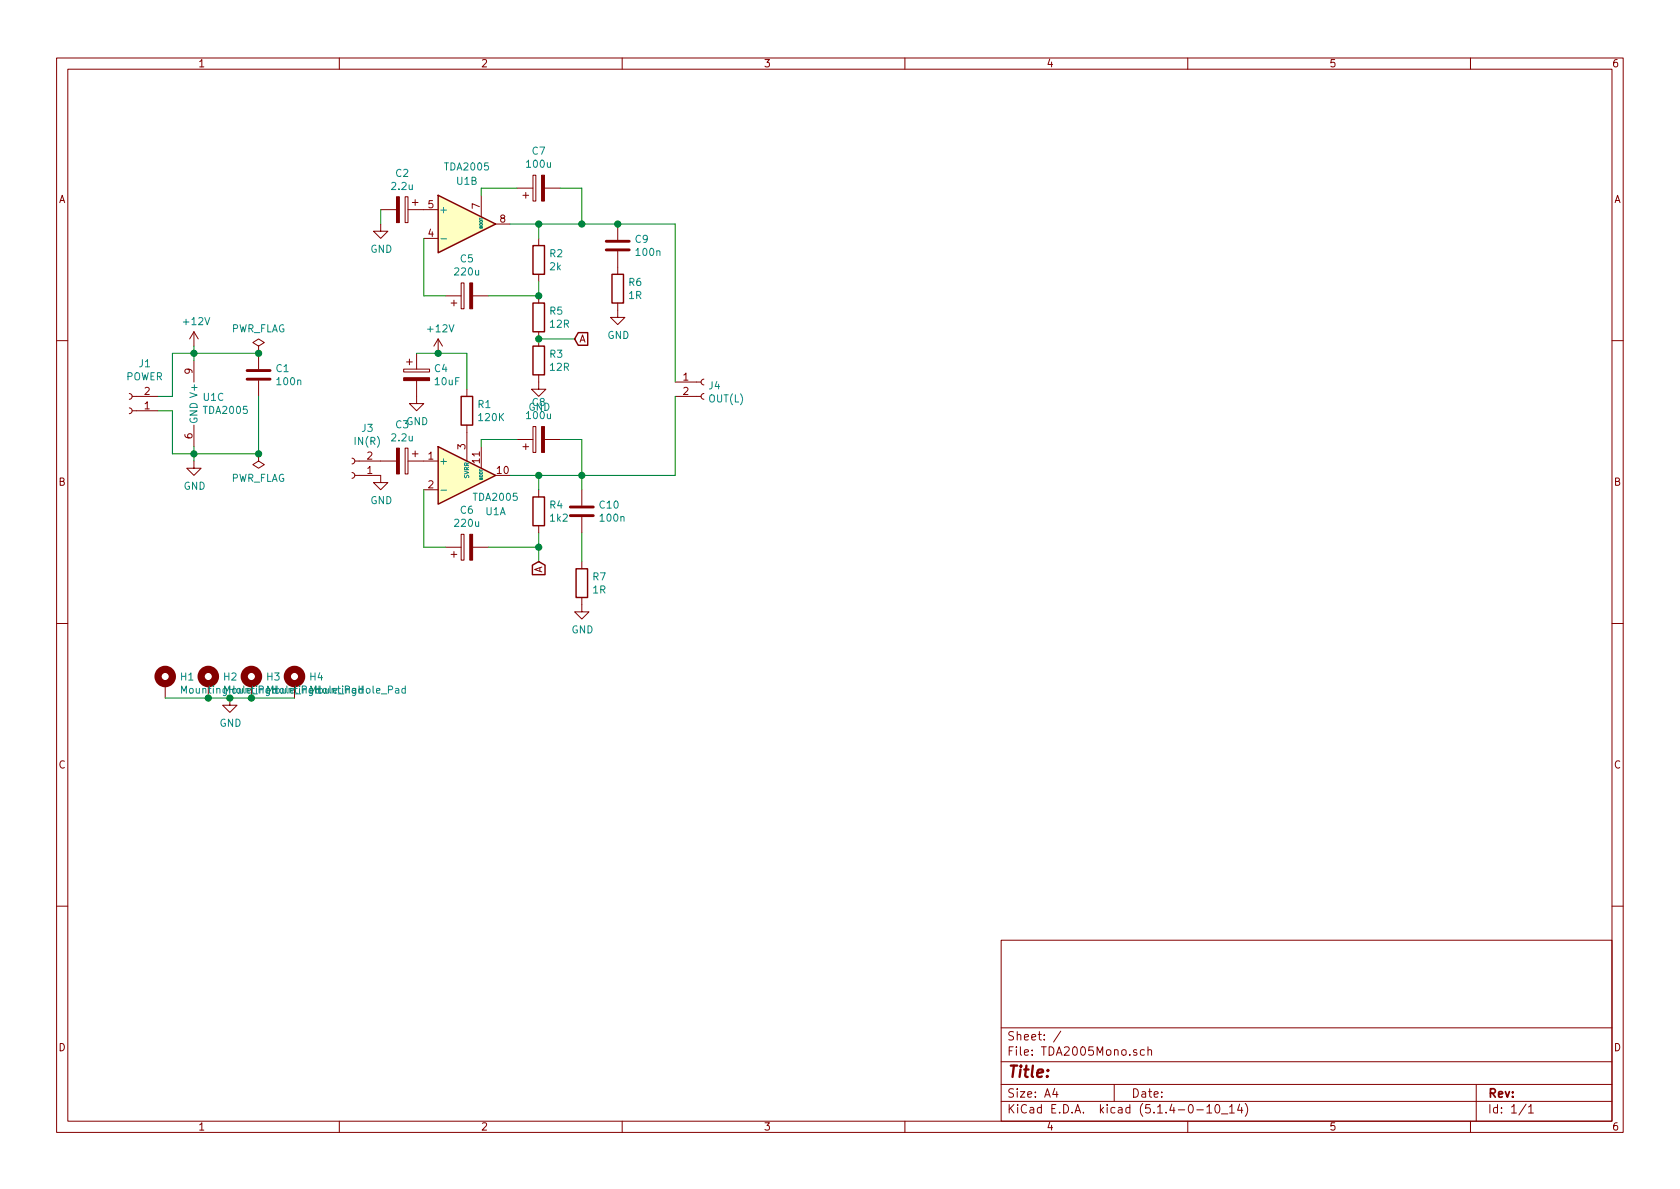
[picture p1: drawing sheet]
<svg xmlns="http://www.w3.org/2000/svg" width="297mm" height="210mm" viewBox="0 0 297 210" stroke-linecap="round" stroke-linejoin="round" font-family="sans-serif">
<g fill="none" stroke="#840000" stroke-width=".18">
<path d="M10 10.3h277v189.9h-277zM12 12.2h273v186.1h-273zM60 10.3v1.9M110 10.3v1.9M160 10.3v1.9M210 10.3v1.9M260 10.3v1.9M67.3 39.6v1.3h1.3l-1.3 1.3-1.3-1.3h1.3M67.3 37.1h2.8M71.6 34.8h.5v4.6h-.5zM72.1 37.1h5.4M72.9 35.8h1"/>
<path d="M73.4 35.3v1M85.1 34.5v3.8M87.6 39.6h2.6M91.4 33.3h2.8M92.5 34.5h1M93 34v1M94.2 31h.5v4.6h-.5zM96.3 33.3h2.8M109.2 39.6v2.8M34.3 58.7v2.5M34.3 58.7l-.8 1.2M34.3 58.7l.8 1.2"/>
<path d="M74.9 42.2h2.6M77.5 59.9l-.8 1.3M77.5 59.9v2.6M77.5 59.9l.7 1.3M78.7 52.3h2.8M79.8 53.6h1M80.3 53.1v1M81.5 50h.5v4.6h-.5zM83.6 52.3h2.8M95.2 42.2v1.2M95.2 48.5v1.3M95.2 52.3v1.3"/>
<path d="M95.2 58.7v2.5M109.2 53.6v2.5h1.3l-1.3 1.3-1.3-1.3h1.3M109.2 44.4v4.1M10 60.2h2M22.9 69.6l.3 .1 .2 .3-.2 .4-.3 .2M22.9 72.1l.3 .2 .2 .2-.2 .5-.3 .1M23.4 70.1h4.5M23.4 72.6h4.5M34.3 63.7v3.9M34.3 75.2v3.8M45.7 61.2l1-.6-1-.7-1 .7 1 .6v1.3M45.7 62.5h.1"/>
<path d="M45.7 62.5v2.8M45.7 67.3v2.8M71.4 65.3h4.5v.5h-4.5zM71.6 79.2h.5v4.6h-.5zM71.9 64h1M72.4 63.5v1M73.4 79.8v1M73.7 67.3v4.1h1.2l-1.2 1.2-1.3-1.2h1.3M73.7 62.5v2.8M82.5 68.8v1.3M82.5 75.2v6.3M85.1 79v3.8"/>
<path d="M91.4 77.7h2.8M92.5 79h1M93 78.5v1M94.2 75.4h.5v4.6h-.5zM95.2 66.3v2.5h1.3l-1.3 1.3-1.2-1.3h1.2M96.3 77.7h2.8M119.4 70.1h4.6M119.4 67.6h4.6M124.5 69.6l-.3 .1-.2 .3 .1 .4 .4 .2M124.5 67.1l-.3 .1-.2 .3 .1 .4 .4 .2M285 60.2h2M34.3 81.5v1.3h1.3l-1.3 1.3-1.3-1.3h1.3"/>
<path d="M45.7 80.3v1.2l1 .7-1 .6-1-.6 1-.7M45.7 80.3h.1M62.2 81l.4 .1 .1 .3-.1 .5-.4 .1M62.2 83.6l.4 .1 .1 .3-.1 .4-.4 .2M62.7 84.1h4.6v1.2h1.3l-1.3 1.3-1.3-1.3h1.3M62.7 81.5h7.4M72.1 81.5h5.4M72.9 80.3h1M74.9 86.6h2.6M78.7 96.8h2.8M79.8 98h1M80.3 97.5v1"/>
<path d="M81.5 94.5h.5v4.6h-.5zM83.6 96.8h2.8M95.2 86.6v1.3M95.2 93v1.2M102.9 86.6v2.8M102.9 91.4v2.8M102.9 99.3v1.3M10 110.3h2M102.9 105.7v2.5h1.2l-1.2 1.3-1.3-1.3h1.3M285 110.3h2M29.2 120.9v2.5M36.8 120.9v2.5"/>
<path d="M40.6 123.4v1.3h1.3l-1.3 1.3-1.2-1.3h1.2M10 160.2h2M177 166.3h108v32h-108zM285 160.2h2M60 198.3v1.9M110 198.3v1.9M160 198.3v1.9M177 194.8h108M177 191.8h108M177 187.8h108M177 181.8h108M186.5 192.5l-.4 1h1"/>
<path d="M186.8 193v1M187.6 182.3l-1.3 2M197 191.8v3M201 185.7l-.4-.1-.2 .2 .1 .2 .5 .2v.3h-.6M202.3 185.7l-.4-.1-.3 .3 .1 .6 .2 .1 .4-.1M203 185.7l.2-.1 .4 .1v.9M203 185.1v1.5M210 198.3v1.9M211.6 196.3h1.2M213.4 195.8l.4-.5v1.5M213.4 196.8h.8M215 195.4l.3-.1a.94 .94 0 0 1 0 1.5 .8 .8 0 0 1-.6-.6 .8 .8 0 0 1 .3-.8z"/>
<path d="M216 197h1.1M217.4 195.8l.4-.5v1.5M217.4 196.8h.8M219.2 195.2l-.4 1.1h.9M219.5 195.8v1M220.2 195.1a1.71 1.71 0 0 1 0 2.3M260 198.3v1.9M261 191.8v6.5M269.8 195.2l-1.2 2M270.3 195.8l.4-.5v1.5M270.3 196.8h.8"/>
</g>
<g fill="#ffffc2" stroke="#ffffc2" stroke-width=".18">
<path d="M77.5 79l10.1 5.1-10.1 5z"/>
<path d="M77.5 34.5l10.1 5.1-10.1 5.1z"/>
</g>
<path d="M77.5 34.5l10.1 5.1-10.1 5.1zM94.2 53.6h2.1v5.1h-2.1zM94.2 43.4h2.1v5.1h-2.1zM102.2 58.8h1.7v2.3h-1.7l-.6-1.2zM108.2 48.5h2v5.1h-2zM77.5 79l10.1 5.1-10.1 5zM81.5 70.1h2.1v5.1h-2.1zM94.2 61.2h2.1v5.1h-2.1zM94.1 99.9l1.1-.6 1.2 .6v1.7h-2.3zM94.2 87.9h2.1v5.1h-2.1zM101.9 100.6h2v5.1h-2z" fill="none" stroke="#840000" stroke-width=".25"/>
<g fill="none" stroke="#008484" stroke-width=".18">
<path d="M78 42.2h.9M78 86.7h.9M32.1 122.6v-1.3l.4 .9 .4-.9v1.3M33.6 121.8l.3-.1 .2 .2 .1 .4-.2 .2-.3 .1-.1-.2zM34.7 121.7l.1 .8 .3 .1 .2-.2M35.3 121.7v.9M35.9 121.9l.1-.2 .3 .1 .1 .8M35.9 121.7v.9M36.8 121.7h.5M37 121.3v1.1l.3 .2M37.7 121.3v.1M37.7 121.7v.9"/>
<path d="M38.3 121.9l.2-.2 .3 .1 .1 .8M38.3 121.7v.9M40 121.7v1.1l-.2 .2-.3-.1M40 121.8l-.3-.1-.3 .3 .1 .5h.5M71.7 121.8l-.4-.1-.3 .3 .2 .5h.5M71.7 121.3v1.3"/>
</g>
<g fill="#840000" stroke="#840000" stroke-width=".18">
<path d="M70.1 34.8h.5v4.6h-.5z"/>
<path d="M83.1 50h.5v4.6h-.5z"/>
<path d="M95.8 31h.5v4.6h-.5z"/>
<path d="M71.4 66.8h4.5v.5h-4.5z"/>
<path d="M70.1 79.2h.5v4.6h-.5z"/>
<path d="M83.1 94.5h.5v4.6h-.5z"/>
<path d="M95.8 75.4h.5v4.6h-.5z"/>
</g>
<path d="M107.2 44.2h4.1M107.2 42.7h4.1M43.7 67.1h4.1M43.7 65.5h4.1M100.8 91.2h4.1M100.8 89.7h4.1" fill="none" stroke="#840000" stroke-width=".51"/>
<g fill="none" stroke="#840000" stroke-width="1.3">
<circle cx="29.2" cy="119.6" r="1.27"/>
<circle cx="36.8" cy="119.6" r="1.27"/>
<circle cx="44.4" cy="119.6" r="1.27"/>
<circle cx="52.1" cy="119.6" r="1.27"/>
</g>
<g fill="none" stroke="#008400" stroke-width=".18">
<path d="M67.3 37.1v2.5M90.2 39.6h29.2v28M91.4 33.3h-6.3v1.2M95.2 39.6v2.6M99.1 33.3h3.8v6.3M74.9 42.2v10.1h3.8M95.2 49.8v2.5h-8.8M95.2 59.9h6.4M34.3 61.2v2.5M34.3 79v2.5M45.7 62.5h-15.2v7.6h-2.6M45.7 70.1v10.2h-15.2v-7.7h-2.6"/>
<path d="M73.7 62.5h8.8v6.3M91.4 77.7h-6.3v1.3M99.1 77.7h3.8v8.9M119.4 70.1v14h-29.2M74.9 86.6v10.2h3.8M86.4 96.8h8.8M95.2 84.1v2.5M95.2 94.2v5.1M102.9 94.2v5.1M29.2 123.4h22.9"/>
</g>
<g fill="#008400" stroke="#008400" stroke-width=".25">
<circle cx="36.8" cy="123.4" r=".51"/>
<circle cx="44.5" cy="123.4" r=".51"/>
<circle cx="95.3" cy="39.6" r=".51"/>
<circle cx="40.6" cy="123.4" r=".51"/>
<circle cx="45.7" cy="80.3" r=".51"/>
<circle cx="45.7" cy="62.5" r=".51"/>
<circle cx="102.9" cy="39.6" r=".51"/>
<circle cx="109.2" cy="39.6" r=".51"/>
<circle cx="77.5" cy="62.5" r=".51"/>
<circle cx="95.3" cy="52.3" r=".51"/>
<circle cx="34.3" cy="80.3" r=".51"/>
<circle cx="95.3" cy="59.9" r=".51"/>
<circle cx="34.3" cy="62.5" r=".51"/>
<circle cx="102.9" cy="84.1" r=".51"/>
<circle cx="95.3" cy="96.8" r=".51"/>
<circle cx="95.3" cy="84.1" r=".51"/>
</g>
<text font-size="2.8" fill="#840000" x="178" y="190.5">Title:</text>
<g font-size="2.1" fill="#840000">
<text x="178" y="184">Sheet: /</text>
<text x="178" y="186.7">File: TDA2005Mono.sch</text>
<text x="178" y="196.9">KiCad E.D.A. kicad (5.1.4-0-10_14)</text>
<text x="178" y="194.1">Size: A4</text>
<text x="200" y="194.1">Date:</text>
<text x="263" y="194.1">Rev:</text>
<text x="263" y="196.9">Id: 1/1</text>
</g>
<g font-size="1.8" fill="#840000">
<text x="35" y="11.9">1</text>
<text x="85" y="11.9">2</text>
<text x="135" y="11.9">3</text>
<text x="185" y="11.9">4</text>
<text x="235" y="11.9">5</text>
<text x="285" y="11.9">6</text>
<text x="10.4" y="35.9">A</text>
<text x="285.4" y="35.9">A</text>
<text x="75.7" y="41.9">4</text>
<text x="75.7" y="36.8">5</text>
<text x="84.8" y="36.9" transform="rotate(-90 84.8 36.9)">7</text>
<text x="88.4" y="39.4">8</text>
<text x="102.4" y="60.6">A</text>
<text x="25.6" y="69.8">2</text>
<text x="34" y="66.1" transform="rotate(-90 34 66.1)">9</text>
<text x="120.8" y="67.3">1</text>
<text x="120.8" y="69.8">2</text>
<text x="25.6" y="72.4">1</text>
<text x="34" y="77.6" transform="rotate(-90 34 77.6)">6</text>
<text x="64.9" y="83.8">1</text>
<text x="64.9" y="81.3">2</text>
<text x="75.7" y="81.3">1</text>
<text x="82.3" y="79.5" transform="rotate(-90 82.3 79.5)">3</text>
<text x="84.8" y="81.9" transform="rotate(-90 84.8 81.9)">11</text>
<text x="87.9" y="83.8">10</text>
<text x="10.4" y="85.9">B</text>
<text x="75.7" y="86.4">2</text>
<text x="285.4" y="85.9">B</text>
<text x="95.9" y="101.4" transform="rotate(-90 95.9 101.4)">A</text>
<text x="10.4" y="135.9">C</text>
<text x="285.4" y="135.9">C</text>
<text x="10.4" y="185.9">D</text>
<text x="285.4" y="185.9">D</text>
<text x="35" y="199.9">1</text>
<text x="85" y="199.9">2</text>
<text x="135" y="199.9">3</text>
<text x="185" y="199.9">4</text>
<text x="235" y="199.9">5</text>
<text x="285" y="199.9">6</text>
</g>
<g font-size="1.8" fill="#008484">
<text x="93.2" y="29.7">100u</text>
<text x="94.1" y="27.4">C7</text>
<text x="69.4" y="33.6">2.2u</text>
<text x="70" y="31.3">C2</text>
<text x="78.8" y="30.1">TDA2005</text>
<text x="80.8" y="32.7">U1B</text>
<text x="77.6" y="37.7">+</text>
<text x="65.5" y="44.7">GND</text>
<text x="81.4" y="46.4">C5</text>
<text x="97.2" y="45.5">R2</text>
<text x="97.3" y="47.8">2k</text>
<text x="112.3" y="42.9">C9</text>
<text x="112.6" y="45.3">100n</text>
<text x="80.5" y="48.7">220u</text>
<text x="111.2" y="50.6">R6</text>
<text x="111.2" y="52.9">1R</text>
<text x="32.6" y="57.5">+12V</text>
<text x="40.8" y="58.8">PWR_FLAG</text>
<text x="75.8" y="58.8">+12V</text>
<text x="97.2" y="55.6">R5</text>
<text x="97.3" y="58">12R</text>
<text x="107.4" y="59.9">GND</text>
<text x="24.6" y="64.9">J1</text>
<text x="48.8" y="65.8">C1</text>
<text x="76.9" y="65.8">C4</text>
<text x="97.2" y="63.3">R3</text>
<text x="97.3" y="65.6">12R</text>
<text x="22.3" y="67.3">POWER</text>
<text x="36" y="70.9">U1C</text>
<text x="49.1" y="68.1">100n</text>
<text x="77" y="68.1">10uF</text>
<text x="94.1" y="71.8">C8</text>
<text x="125.4" y="68.9">J4</text>
<text x="125.4" y="71.2">OUT(L)</text>
<text x="34.9" y="75.1" transform="rotate(-90 34.9 75.1)">GND V+</text>
<text x="36.1" y="73.2">TDA2005</text>
<text x="64" y="76.4">J3</text>
<text x="70" y="75.7">C3</text>
<text x="71.8" y="75.2">GND</text>
<text x="84.5" y="72.2">R1</text>
<text x="84.7" y="74.5">120K</text>
<text x="93.2" y="74.1">100u</text>
<text x="93.4" y="72.6">GND</text>
<text x="62.8" y="78.7">IN(R)</text>
<text x="69.4" y="78">2.2u</text>
<text x="77.6" y="82.2">+</text>
<text x="32.5" y="86.6">GND</text>
<text x="40.7" y="85.2">PWR_FLAG</text>
<text x="65.5" y="89.1">GND</text>
<text x="83.8" y="88.6">TDA2005</text>
<text x="97.2" y="89.9">R4</text>
<text x="106.1" y="89.9">C10</text>
<text x="80.5" y="93.2">220u</text>
<text x="81.4" y="90.9">C6</text>
<text x="85.9" y="91.1">U1A</text>
<text x="97.4" y="92.2">1k2</text>
<text x="106.2" y="92.2">100n</text>
<text x="104.9" y="102.6">R7</text>
<text x="104.9" y="104.9">1R</text>
<text x="101" y="112">GND</text>
<text x="32" y="120.3">H1</text>
<text x="39.6" y="120.3">H2</text>
<text x="40.1" y="122.7">MountingHole_PadMountingHole_Pad</text>
<text x="47.2" y="120.3">H3</text>
<text x="54.8" y="120.3">H4</text>
<text x="38.8" y="128.5">GND</text>
</g>
<text font-size="1.1" fill="#008484" x="82.9" y="84.6" transform="rotate(-90 82.9 84.6)">SVRR</text>
<g font-size=".7" fill="#008484">
<text x="85.3" y="40.5" transform="rotate(-90 85.3 40.5)">BOOT</text>
<text x="85.3" y="85" transform="rotate(-90 85.3 85)">BOOT</text>
</g>
</svg>
